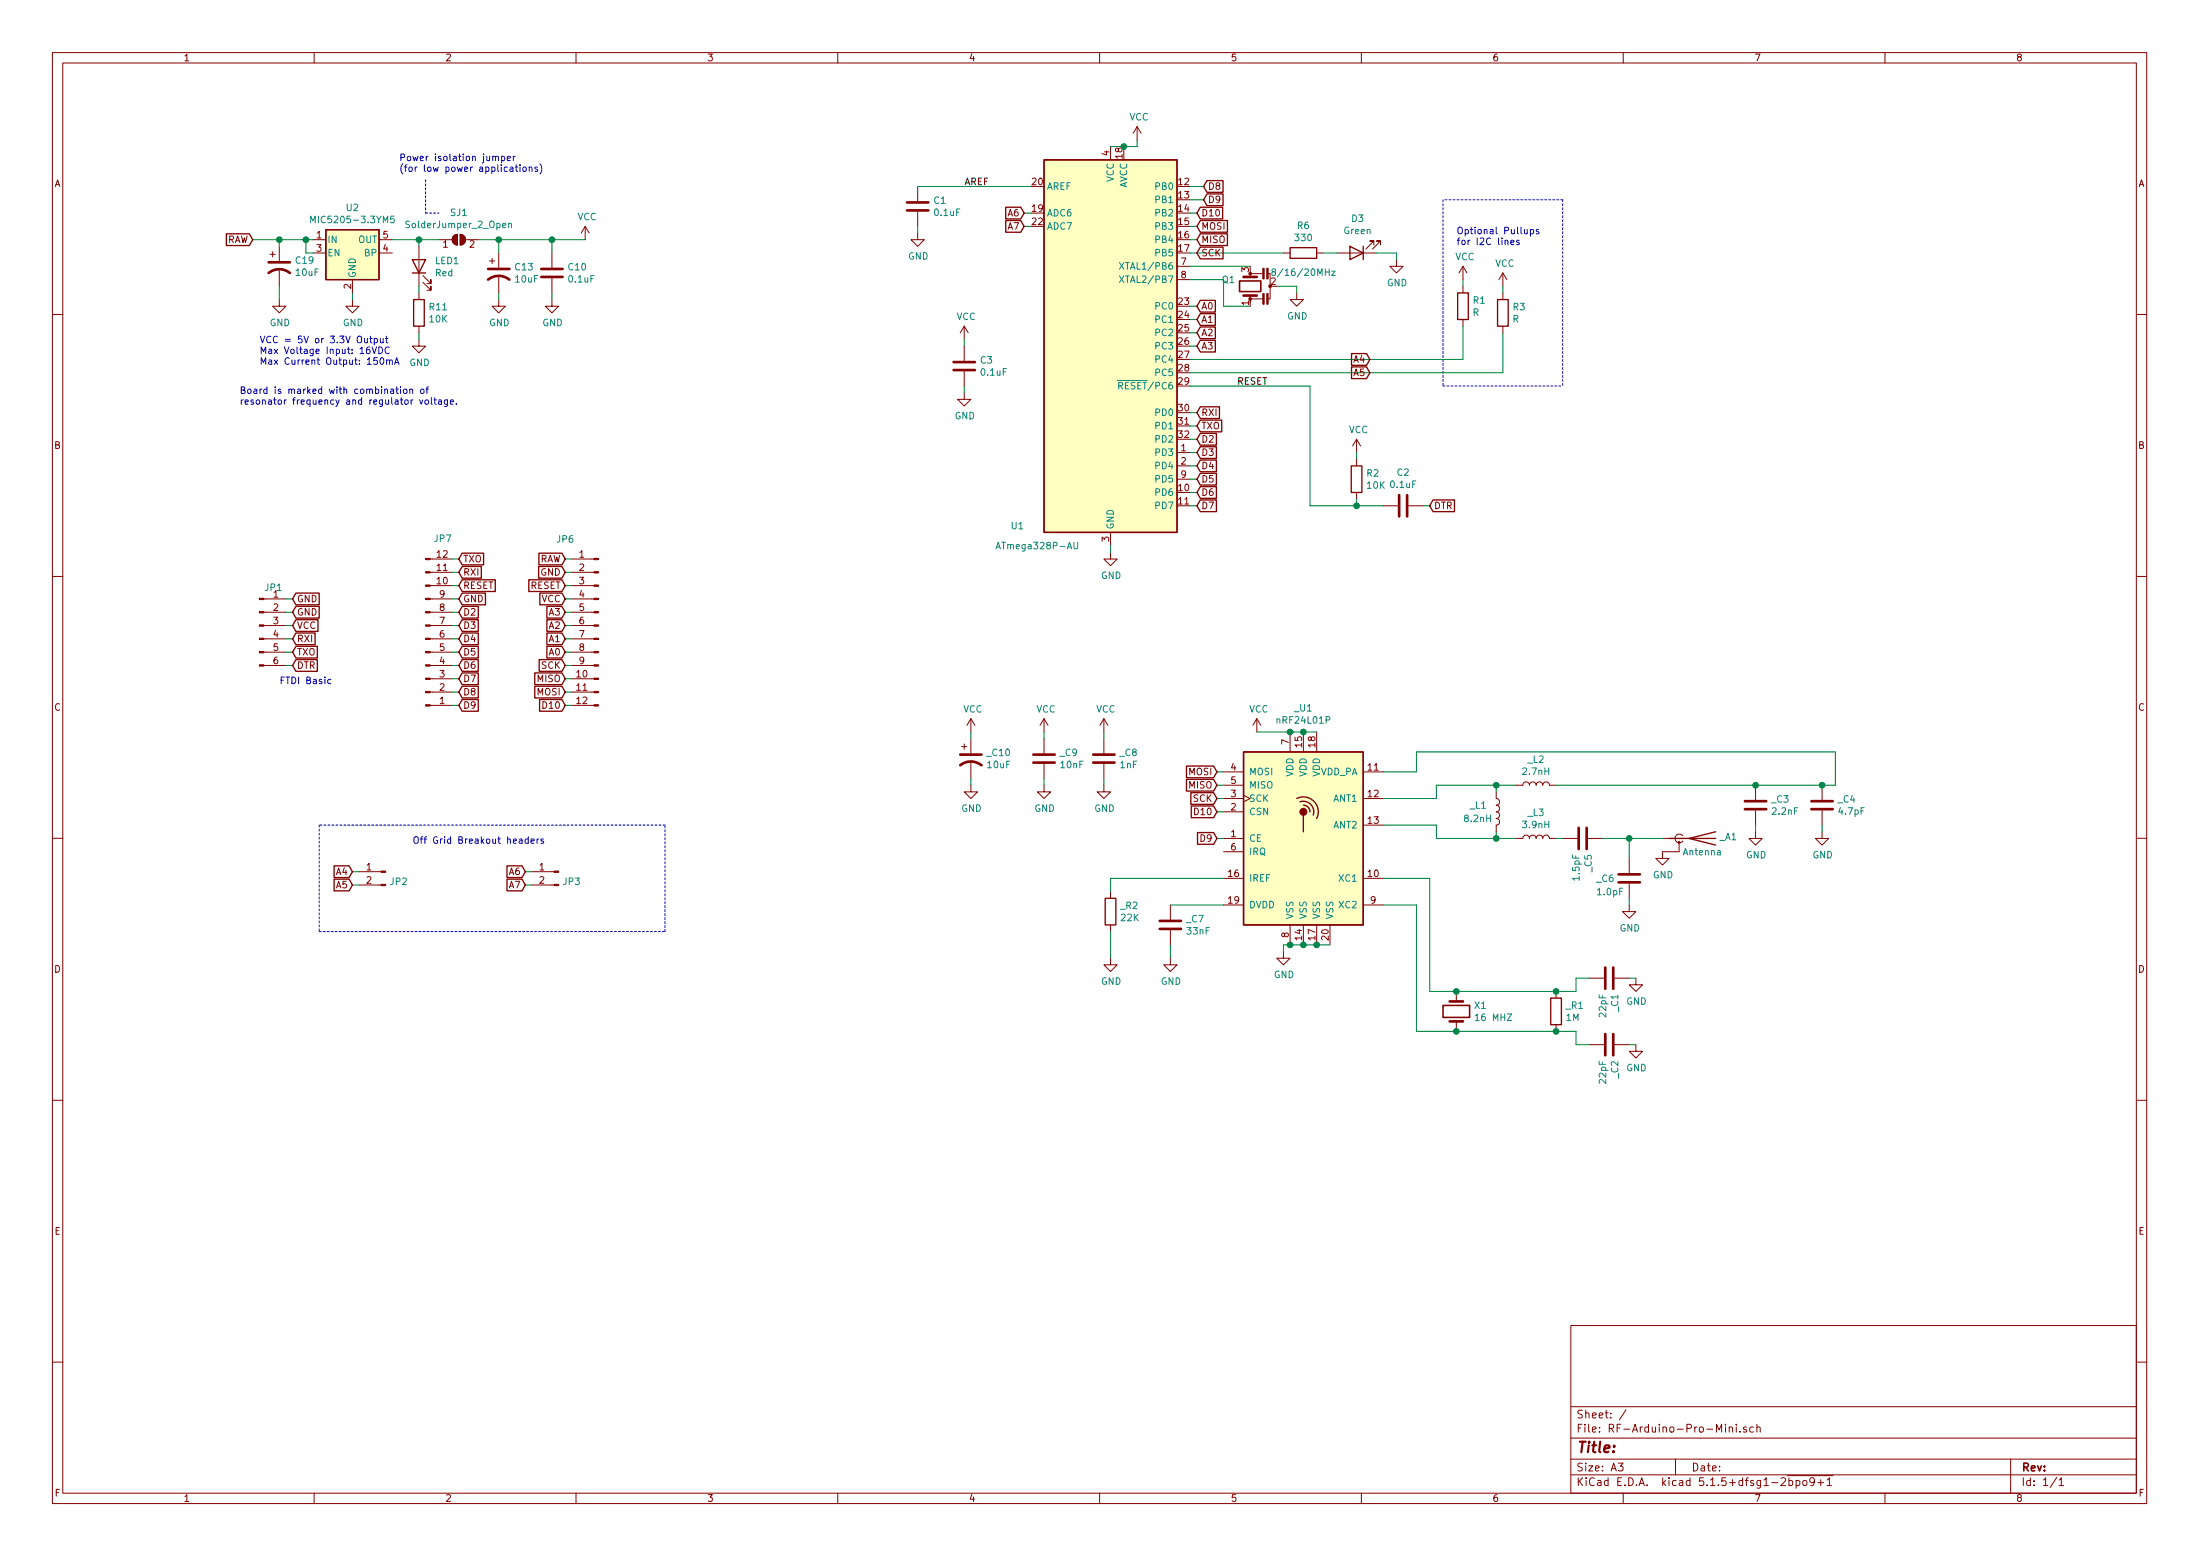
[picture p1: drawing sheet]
EESchema Schematic File Version 4
EELAYER 30 0
EELAYER END
$Descr A3 16535 11693
encoding utf-8
Sheet 1 1
Title ""
Date ""
Rev ""
Comp ""
Comment1 ""
Comment2 ""
Comment3 ""
Comment4 ""
$EndDescr
$Comp
L MCU_Microchip_ATmega:ATmega328P-AU U1
U 1 1
P 8350 2600
F 0 "U1" H 7650 1250 50  0000 C CNN
F 1 "ATmega328P-AU" H 7800 1100 50  0000 C CNN
F 2 "Package_QFP:TQFP-32_7x7mm_P0.8mm" H 8350 2600 50  0001 C CIN
F 3 "http://ww1.microchip.com/downloads/en/DeviceDoc/ATmega328_P%20AVR%20MCU%20with%20picoPower%20Technology%20Data%20Sheet%2040001984A.pdf" H 8350 2600 50  0001 C CNN
	1    8350 2600
	1    0    0    -1  
$EndComp
$Comp
L Regulator_Linear:MIC5205-3.3YM5 U2
U 1 1
P 2650 1900
F 0 "U2" H 2650 2242 50  0000 C CNN
F 1 "MIC5205-3.3YM5" H 2650 2151 50  0000 C CNN
F 2 "Package_TO_SOT_SMD:SOT-23-5" H 2650 2225 50  0001 C CNN
F 3 "http://ww1.microchip.com/downloads/en/DeviceDoc/20005785A.pdf" H 2650 1900 50  0001 C CNN
	1    2650 1900
	1    0    0    -1  
$EndComp
$Comp
L Connector:Conn_01x12_Male JP6
U 1 1
P 4500 4700
F 0 "JP6" H 4750 5350 50  0000 C CNN
F 1 "Conn_01x12_Male" H 4606 5287 50  0001 C CNN
F 2 "Connector_PinHeader_2.54mm:PinHeader_1x12_P2.54mm_Vertical" H 4500 4700 50  0001 C CNN
F 3 "~" H 4500 4700 50  0001 C CNN
	1    4500 4700
	-1   0    0    -1  
$EndComp
$Comp
L Connector:Conn_01x12_Male JP7
U 1 1
P 3200 4800
F 0 "JP7" H 3400 4050 50  0000 R CNN
F 1 "Conn_01x12_Male" H 3172 4771 50  0001 R CNN
F 2 "Connector_PinHeader_2.54mm:PinHeader_1x12_P2.54mm_Vertical" H 3200 4800 50  0001 C CNN
F 3 "~" H 3200 4800 50  0001 C CNN
	1    3200 4800
	1    0    0    1   
$EndComp
$Comp
L Connector:Conn_01x06_Male JP1
U 1 1
P 1950 4700
F 0 "JP1" H 2056 4987 50  0000 C CNN
F 1 "Conn_01x06_Male" H 2056 4987 50  0001 C CNN
F 2 "Connector_PinHeader_2.54mm:PinHeader_1x06_P2.54mm_Vertical" H 1950 4700 50  0001 C CNN
F 3 "~" H 1950 4700 50  0001 C CNN
	1    1950 4700
	1    0    0    -1  
$EndComp
$Comp
L Device:R R11
U 1 1
P 3150 2350
F 0 "R11" H 3220 2396 50  0000 L CNN
F 1 "10K" H 3220 2305 50  0000 L CNN
F 2 "Resistor_SMD:R_0603_1608Metric" V 3080 2350 50  0001 C CNN
F 3 "~" H 3150 2350 50  0001 C CNN
	1    3150 2350
	1    0    0    -1  
$EndComp
$Comp
L Device:R R1
U 1 1
P 11000 2300
F 0 "R1" H 11070 2346 50  0000 L CNN
F 1 "R" H 11070 2255 50  0000 L CNN
F 2 "Resistor_SMD:R_0603_1608Metric" V 10930 2300 50  0001 C CNN
F 3 "~" H 11000 2300 50  0001 C CNN
	1    11000 2300
	1    0    0    -1  
$EndComp
$Comp
L Device:R R3
U 1 1
P 11300 2350
F 0 "R3" H 11370 2396 50  0000 L CNN
F 1 "R" H 11370 2305 50  0000 L CNN
F 2 "Resistor_SMD:R_0603_1608Metric" V 11230 2350 50  0001 C CNN
F 3 "~" H 11300 2350 50  0001 C CNN
	1    11300 2350
	1    0    0    -1  
$EndComp
$Comp
L Device:R R2
U 1 1
P 10200 3600
F 0 "R2" H 10270 3646 50  0000 L CNN
F 1 "10K" H 10270 3555 50  0000 L CNN
F 2 "Resistor_SMD:R_0603_1608Metric" V 10130 3600 50  0001 C CNN
F 3 "~" H 10200 3600 50  0001 C CNN
	1    10200 3600
	1    0    0    -1  
$EndComp
$Comp
L Device:R R6
U 1 1
P 9800 1900
F 0 "R6" V 9593 1900 50  0000 C CNN
F 1 "330" V 9684 1900 50  0000 C CNN
F 2 "Resistor_SMD:R_0603_1608Metric" V 9730 1900 50  0001 C CNN
F 3 "~" H 9800 1900 50  0001 C CNN
	1    9800 1900
	0    1    1    0   
$EndComp
$Comp
L Device:CP1 C19
U 1 1
P 2100 2000
F 0 "C19" H 2215 2046 50  0000 L CNN
F 1 "10uF" H 2215 1955 50  0000 L CNN
F 2 "Capacitor_SMD:C_1206_3216Metric" H 2100 2000 50  0001 C CNN
F 3 "~" H 2100 2000 50  0001 C CNN
	1    2100 2000
	1    0    0    -1  
$EndComp
$Comp
L Device:CP1 C13
U 1 1
P 3750 2050
F 0 "C13" H 3865 2096 50  0000 L CNN
F 1 "10uF" H 3865 2005 50  0000 L CNN
F 2 "Capacitor_SMD:C_1206_3216Metric" H 3750 2050 50  0001 C CNN
F 3 "~" H 3750 2050 50  0001 C CNN
	1    3750 2050
	1    0    0    -1  
$EndComp
$Comp
L Device:LED LED1
U 1 1
P 3150 2000
F 0 "LED1" V 3188 1882 50  0000 R CNN
F 1 "Red" V 3097 1882 50  0000 R CNN
F 2 "LED_SMD:LED_0603_1608Metric" H 3150 2000 50  0001 C CNN
F 3 "~" H 3150 2000 50  0001 C CNN
	1    3150 2000
	0    -1   -1   0   
$EndComp
$Comp
L Device:LED D3
U 1 1
P 10200 1900
F 0 "D3" H 10192 1645 50  0000 C CNN
F 1 "Green" H 10192 1736 50  0000 C CNN
F 2 "LED_SMD:LED_0603_1608Metric" H 10200 1900 50  0001 C CNN
F 3 "~" H 10200 1900 50  0001 C CNN
	1    10200 1900
	-1   0    0    1   
$EndComp
$Comp
L Device:C C10
U 1 1
P 4150 2050
F 0 "C10" H 4265 2096 50  0000 L CNN
F 1 "0.1uF" H 4265 2005 50  0000 L CNN
F 2 "Capacitor_SMD:C_0603_1608Metric" H 4188 1900 50  0001 C CNN
F 3 "~" H 4150 2050 50  0001 C CNN
	1    4150 2050
	1    0    0    -1  
$EndComp
$Comp
L Device:C C2
U 1 1
P 10550 3800
F 0 "C2" V 10298 3800 50  0000 C CNN
F 1 "0.1uF" V 10389 3800 50  0000 C CNN
F 2 "Capacitor_SMD:C_0603_1608Metric" H 10588 3650 50  0001 C CNN
F 3 "~" H 10550 3800 50  0001 C CNN
	1    10550 3800
	0    1    1    0   
$EndComp
$Comp
L Device:C C1
U 1 1
P 6900 1550
F 0 "C1" H 7015 1596 50  0000 L CNN
F 1 "0.1uF" H 7015 1505 50  0000 L CNN
F 2 "Capacitor_SMD:C_0603_1608Metric" H 6938 1400 50  0001 C CNN
F 3 "~" H 6900 1550 50  0001 C CNN
	1    6900 1550
	1    0    0    -1  
$EndComp
Wire Wire Line
	8950 2100 9200 2100
Wire Wire Line
	9200 2100 9200 2300
$Comp
L power:GND #PWR0101
U 1 1
P 9750 2200
F 0 "#PWR0101" H 9750 1950 50  0001 C CNN
F 1 "GND" H 9755 2027 50  0000 C CNN
F 2 "" H 9750 2200 50  0001 C CNN
F 3 "" H 9750 2200 50  0001 C CNN
	1    9750 2200
	1    0    0    -1  
$EndComp
$Comp
L power:GND #PWR0102
U 1 1
P 10500 1950
F 0 "#PWR0102" H 10500 1700 50  0001 C CNN
F 1 "GND" H 10505 1777 50  0000 C CNN
F 2 "" H 10500 1950 50  0001 C CNN
F 3 "" H 10500 1950 50  0001 C CNN
	1    10500 1950
	1    0    0    -1  
$EndComp
Wire Wire Line
	9950 1900 10050 1900
Wire Wire Line
	10350 1900 10500 1900
Wire Wire Line
	10500 1900 10500 1950
$Comp
L power:GND #PWR0103
U 1 1
P 6900 1750
F 0 "#PWR0103" H 6900 1500 50  0001 C CNN
F 1 "GND" H 6905 1577 50  0000 C CNN
F 2 "" H 6900 1750 50  0001 C CNN
F 3 "" H 6900 1750 50  0001 C CNN
	1    6900 1750
	1    0    0    -1  
$EndComp
Wire Wire Line
	6900 1700 6900 1750
$Comp
L power:VCC #PWR0104
U 1 1
P 8550 1050
F 0 "#PWR0104" H 8550 900 50  0001 C CNN
F 1 "VCC" H 8565 1223 50  0000 C CNN
F 2 "" H 8550 1050 50  0001 C CNN
F 3 "" H 8550 1050 50  0001 C CNN
	1    8550 1050
	1    0    0    -1  
$EndComp
Wire Wire Line
	8350 1100 8450 1100
Wire Wire Line
	8450 1100 8550 1100
Wire Wire Line
	8550 1100 8550 1050
Connection ~ 8450 1100
$Comp
L power:GND #PWR0105
U 1 1
P 8350 4150
F 0 "#PWR0105" H 8350 3900 50  0001 C CNN
F 1 "GND" H 8355 3977 50  0000 C CNN
F 2 "" H 8350 4150 50  0001 C CNN
F 3 "" H 8350 4150 50  0001 C CNN
	1    8350 4150
	1    0    0    -1  
$EndComp
Wire Wire Line
	8350 4100 8350 4150
Wire Wire Line
	10200 3800 10200 3750
Connection ~ 10200 3800
Wire Wire Line
	10200 3800 10400 3800
$Comp
L power:VCC #PWR0107
U 1 1
P 10200 3400
F 0 "#PWR0107" H 10200 3250 50  0001 C CNN
F 1 "VCC" H 10215 3573 50  0000 C CNN
F 2 "" H 10200 3400 50  0001 C CNN
F 3 "" H 10200 3400 50  0001 C CNN
	1    10200 3400
	1    0    0    -1  
$EndComp
Wire Wire Line
	10200 3400 10200 3450
$Comp
L Device:C C3
U 1 1
P 7250 2750
F 0 "C3" H 7365 2796 50  0000 L CNN
F 1 "0.1uF" H 7365 2705 50  0000 L CNN
F 2 "Capacitor_SMD:C_0603_1608Metric" H 7288 2600 50  0001 C CNN
F 3 "~" H 7250 2750 50  0001 C CNN
	1    7250 2750
	1    0    0    -1  
$EndComp
$Comp
L power:GND #PWR0108
U 1 1
P 7250 2950
F 0 "#PWR0108" H 7250 2700 50  0001 C CNN
F 1 "GND" H 7255 2777 50  0000 C CNN
F 2 "" H 7250 2950 50  0001 C CNN
F 3 "" H 7250 2950 50  0001 C CNN
	1    7250 2950
	1    0    0    -1  
$EndComp
$Comp
L power:VCC #PWR0109
U 1 1
P 7250 2550
F 0 "#PWR0109" H 7250 2400 50  0001 C CNN
F 1 "VCC" H 7265 2723 50  0000 C CNN
F 2 "" H 7250 2550 50  0001 C CNN
F 3 "" H 7250 2550 50  0001 C CNN
	1    7250 2550
	1    0    0    -1  
$EndComp
Wire Wire Line
	7250 2550 7250 2600
Wire Wire Line
	7250 2900 7250 2950
$Comp
L power:GND #PWR0110
U 1 1
P 2100 2250
F 0 "#PWR0110" H 2100 2000 50  0001 C CNN
F 1 "GND" H 2105 2077 50  0000 C CNN
F 2 "" H 2100 2250 50  0001 C CNN
F 3 "" H 2100 2250 50  0001 C CNN
	1    2100 2250
	1    0    0    -1  
$EndComp
Wire Wire Line
	1900 1800 2100 1800
Wire Wire Line
	2100 1800 2100 1850
$Comp
L power:GND #PWR0111
U 1 1
P 2650 2250
F 0 "#PWR0111" H 2650 2000 50  0001 C CNN
F 1 "GND" H 2655 2077 50  0000 C CNN
F 2 "" H 2650 2250 50  0001 C CNN
F 3 "" H 2650 2250 50  0001 C CNN
	1    2650 2250
	1    0    0    -1  
$EndComp
Wire Wire Line
	2100 2250 2100 2150
$Comp
L power:GND #PWR0112
U 1 1
P 3150 2550
F 0 "#PWR0112" H 3150 2300 50  0001 C CNN
F 1 "GND" H 3155 2377 50  0000 C CNN
F 2 "" H 3150 2550 50  0001 C CNN
F 3 "" H 3150 2550 50  0001 C CNN
	1    3150 2550
	1    0    0    -1  
$EndComp
Wire Wire Line
	2950 1800 3150 1800
Wire Wire Line
	3150 1800 3150 1850
Wire Wire Line
	3150 2150 3150 2200
Wire Wire Line
	3150 2500 3150 2550
$Comp
L power:GND #PWR0113
U 1 1
P 3750 2250
F 0 "#PWR0113" H 3750 2000 50  0001 C CNN
F 1 "GND" H 3755 2077 50  0000 C CNN
F 2 "" H 3750 2250 50  0001 C CNN
F 3 "" H 3750 2250 50  0001 C CNN
	1    3750 2250
	1    0    0    -1  
$EndComp
$Comp
L power:GND #PWR0114
U 1 1
P 4150 2250
F 0 "#PWR0114" H 4150 2000 50  0001 C CNN
F 1 "GND" H 4155 2077 50  0000 C CNN
F 2 "" H 4150 2250 50  0001 C CNN
F 3 "" H 4150 2250 50  0001 C CNN
	1    4150 2250
	1    0    0    -1  
$EndComp
$Comp
L power:VCC #PWR0115
U 1 1
P 4400 1800
F 0 "#PWR0115" H 4400 1650 50  0001 C CNN
F 1 "VCC" H 4415 1973 50  0000 C CNN
F 2 "" H 4400 1800 50  0001 C CNN
F 3 "" H 4400 1800 50  0001 C CNN
	1    4400 1800
	1    0    0    -1  
$EndComp
Wire Wire Line
	3750 1800 4150 1800
Wire Wire Line
	4150 2200 4150 2250
Wire Wire Line
	3750 1800 3750 1900
Wire Wire Line
	4150 1900 4150 1800
Connection ~ 4150 1800
Wire Wire Line
	4150 1800 4400 1800
$Comp
L Jumper:SolderJumper_2_Open SJ1
U 1 1
P 3450 1800
F 0 "SJ1" H 3450 2005 50  0000 C CNN
F 1 "SolderJumper_2_Open" H 3450 1914 50  0000 C CNN
F 2 "Jumper:SolderJumper-2_P1.3mm_Open_Pad1.0x1.5mm" H 3450 1800 50  0001 C CNN
F 3 "~" H 3450 1800 50  0001 C CNN
	1    3450 1800
	1    0    0    -1  
$EndComp
Wire Wire Line
	3150 1800 3300 1800
Connection ~ 3150 1800
Wire Wire Line
	3600 1800 3750 1800
Connection ~ 3750 1800
Text GLabel 2200 4500 2    50   Input ~ 0
GND
Text GLabel 2200 4600 2    50   Input ~ 0
GND
Text GLabel 2200 4700 2    50   Input ~ 0
VCC
Text GLabel 2200 4800 2    50   Input ~ 0
RXI
Text GLabel 2200 4900 2    50   Input ~ 0
TXO
Text GLabel 2200 5000 2    50   Input ~ 0
DTR
Wire Wire Line
	2150 4500 2200 4500
Wire Wire Line
	2150 4600 2200 4600
Wire Wire Line
	2150 4700 2200 4700
Wire Wire Line
	2150 4800 2200 4800
Wire Wire Line
	2150 4900 2200 4900
Wire Wire Line
	2150 5000 2200 5000
Text GLabel 3450 4200 2    50   Input ~ 0
TXO
Text GLabel 3450 4300 2    50   Input ~ 0
RXI
Text GLabel 3450 4400 2    50   Input ~ 0
RESET
Text GLabel 3450 4500 2    50   Input ~ 0
GND
Text GLabel 3450 4600 2    50   Input ~ 0
D2
Text GLabel 3450 4700 2    50   Input ~ 0
D3
Text GLabel 3450 4800 2    50   Input ~ 0
D4
Text GLabel 3450 4900 2    50   Input ~ 0
D5
Text GLabel 3450 5000 2    50   Input ~ 0
D6
Text GLabel 3450 5100 2    50   Input ~ 0
D7
Text GLabel 3450 5200 2    50   Input ~ 0
D8
Text GLabel 3450 5300 2    50   Input ~ 0
D9
Wire Wire Line
	3400 4200 3450 4200
Wire Wire Line
	3400 4300 3450 4300
Wire Wire Line
	3400 4400 3450 4400
Wire Wire Line
	3400 4500 3450 4500
Wire Wire Line
	3400 4600 3450 4600
Wire Wire Line
	3400 4700 3450 4700
Wire Wire Line
	3400 4800 3450 4800
Wire Wire Line
	3400 4900 3450 4900
Wire Wire Line
	3400 5000 3450 5000
Wire Wire Line
	3400 5100 3450 5100
Wire Wire Line
	3400 5200 3450 5200
Wire Wire Line
	3400 5300 3450 5300
Text GLabel 4250 4200 0    50   Input ~ 0
RAW
Text GLabel 4250 4300 0    50   Input ~ 0
GND
Text GLabel 4250 4400 0    50   Input ~ 0
RESET
Text GLabel 4250 4500 0    50   Input ~ 0
VCC
Text GLabel 4250 4600 0    50   Input ~ 0
A3
Text GLabel 4250 4700 0    50   Input ~ 0
A2
Text GLabel 4250 4800 0    50   Input ~ 0
A1
Text GLabel 4250 4900 0    50   Input ~ 0
A0
Text GLabel 4250 5000 0    50   Input ~ 0
SCK
Text GLabel 4250 5100 0    50   Input ~ 0
MISO
Text GLabel 4250 5200 0    50   Input ~ 0
MOSI
Text GLabel 4250 5300 0    50   Input ~ 0
D10
Wire Wire Line
	4250 4200 4300 4200
Wire Wire Line
	4250 4300 4300 4300
Wire Wire Line
	4250 4400 4300 4400
Wire Wire Line
	4250 4500 4300 4500
Wire Wire Line
	4250 4600 4300 4600
Wire Wire Line
	4250 4700 4300 4700
Wire Wire Line
	4250 4800 4300 4800
Wire Wire Line
	4250 4900 4300 4900
Wire Wire Line
	4250 5000 4300 5000
Wire Wire Line
	4250 5100 4300 5100
Wire Wire Line
	4250 5200 4300 5200
Wire Wire Line
	4250 5300 4300 5300
$Comp
L Connector:Conn_01x02_Male JP2
U 1 1
P 2900 6550
F 0 "JP2" H 2873 6477 50  0000 R CNN
F 1 "Conn_01x02_Male" H 2873 6432 50  0001 R CNN
F 2 "Connector_PinHeader_2.54mm:PinHeader_1x02_P2.54mm_Vertical" H 2900 6550 50  0001 C CNN
F 3 "~" H 2900 6550 50  0001 C CNN
	1    2900 6550
	-1   0    0    -1  
$EndComp
Text GLabel 2650 6550 0    50   Input ~ 0
A4
Text GLabel 2650 6650 0    50   Input ~ 0
A5
Text GLabel 3950 6550 0    50   Input ~ 0
A6
Text GLabel 3950 6650 0    50   Input ~ 0
A7
$Comp
L Connector:Conn_01x02_Male JP3
U 1 1
P 4200 6550
F 0 "JP3" H 4173 6477 50  0000 R CNN
F 1 "Conn_01x02_Male" H 4173 6432 50  0001 R CNN
F 2 "Connector_PinHeader_2.54mm:PinHeader_1x02_P2.54mm_Vertical" H 4200 6550 50  0001 C CNN
F 3 "~" H 4200 6550 50  0001 C CNN
	1    4200 6550
	-1   0    0    -1  
$EndComp
Wire Wire Line
	3950 6550 4000 6550
Wire Wire Line
	3950 6650 4000 6650
Wire Wire Line
	2650 6550 2700 6550
Wire Wire Line
	2650 6650 2700 6650
Text GLabel 9050 1400 2    50   Input ~ 0
D8
Text GLabel 9050 1500 2    50   Input ~ 0
D9
Text GLabel 9000 1900 2    50   Input ~ 0
SCK
Text GLabel 9000 1800 2    50   Input ~ 0
MISO
Text GLabel 9000 1700 2    50   Input ~ 0
MOSI
Text GLabel 9000 1600 2    50   Input ~ 0
D10
Wire Wire Line
	8950 1900 9650 1900
Wire Wire Line
	8950 1400 9050 1400
Wire Wire Line
	8950 1500 9050 1500
Wire Wire Line
	9000 1600 8950 1600
Wire Wire Line
	9000 1700 8950 1700
Wire Wire Line
	9000 1800 8950 1800
Text GLabel 9000 2600 2    50   Input ~ 0
A3
Text GLabel 9000 2500 2    50   Input ~ 0
A2
Text GLabel 9000 2400 2    50   Input ~ 0
A1
Text GLabel 9000 2300 2    50   Input ~ 0
A0
Text GLabel 7700 1600 0    50   Input ~ 0
A6
Text GLabel 7700 1700 0    50   Input ~ 0
A7
Wire Wire Line
	6900 1400 7750 1400
Wire Wire Line
	7700 1600 7750 1600
Wire Wire Line
	7700 1700 7750 1700
Wire Wire Line
	8950 2300 9000 2300
Wire Wire Line
	8950 2400 9000 2400
Wire Wire Line
	8950 2500 9000 2500
Wire Wire Line
	8950 2600 9000 2600
Text GLabel 9000 3200 2    50   Input ~ 0
TXO
Text GLabel 9000 3100 2    50   Input ~ 0
RXI
Text GLabel 9000 3300 2    50   Input ~ 0
D2
Text GLabel 9000 3400 2    50   Input ~ 0
D3
Text GLabel 9000 3500 2    50   Input ~ 0
D4
Text GLabel 9000 3600 2    50   Input ~ 0
D5
Text GLabel 9000 3700 2    50   Input ~ 0
D6
Text GLabel 9000 3800 2    50   Input ~ 0
D7
Text Label 9300 2900 0    50   ~ 0
RESET
Text Label 7250 1400 0    50   ~ 0
AREF
Text GLabel 10750 3800 2    50   Input ~ 0
DTR
Wire Wire Line
	10700 3800 10750 3800
Wire Wire Line
	8950 2900 9850 2900
Wire Wire Line
	9850 2900 9850 3800
Wire Wire Line
	9850 3800 10200 3800
$Comp
L power:VCC #PWR0116
U 1 1
P 11000 2100
F 0 "#PWR0116" H 11000 1950 50  0001 C CNN
F 1 "VCC" H 11015 2273 50  0000 C CNN
F 2 "" H 11000 2100 50  0001 C CNN
F 3 "" H 11000 2100 50  0001 C CNN
	1    11000 2100
	1    0    0    -1  
$EndComp
$Comp
L power:VCC #PWR0117
U 1 1
P 11300 2150
F 0 "#PWR0117" H 11300 2000 50  0001 C CNN
F 1 "VCC" H 11315 2323 50  0000 C CNN
F 2 "" H 11300 2150 50  0001 C CNN
F 3 "" H 11300 2150 50  0001 C CNN
	1    11300 2150
	1    0    0    -1  
$EndComp
Wire Wire Line
	11300 2150 11300 2200
Text GLabel 1900 1800 0    50   Input ~ 0
RAW
Wire Notes Line
	2400 6200 2400 7000
Wire Notes Line
	2400 7000 5000 7000
Wire Notes Line
	5000 6200 2400 6200
Text Notes 3100 6350 0    50   ~ 0
Off Grid Breakout headers
Wire Wire Line
	11000 2100 11000 2150
Text Notes 10950 1850 0    50   ~ 0
Optional Pullups\nfor I2C lines
Wire Notes Line
	11750 1500 10850 1500
Wire Wire Line
	8950 2800 11300 2800
Wire Wire Line
	11300 2500 11300 2800
Wire Wire Line
	8950 2700 11000 2700
Wire Wire Line
	11000 2700 11000 2450
Wire Notes Line
	10850 2900 11750 2900
Wire Notes Line
	11750 1500 11750 2900
Wire Notes Line
	10850 1500 10850 2900
Wire Wire Line
	8950 3100 9000 3100
Wire Wire Line
	8950 3200 9000 3200
Wire Wire Line
	8950 3300 9000 3300
Wire Wire Line
	8950 3400 9000 3400
Wire Wire Line
	8950 3500 9000 3500
Wire Wire Line
	8950 3600 9000 3600
Wire Wire Line
	8950 3700 9000 3700
Wire Wire Line
	8950 3800 9000 3800
Text Notes 2100 5150 0    50   ~ 0
FTDI Basic
Text Notes 3000 1300 0    50   ~ 0
Power isolation jumper\n(for low power applications)
Wire Notes Line
	3200 1350 3200 1600
Wire Notes Line
	3200 1600 3300 1600
Text Notes 1950 2750 0    50   ~ 0
VCC = 5V or 3.3V Output\nMax Voltage Input: 16VDC\nMax Current Output: 150mA
Text Notes 1800 3050 0    50   ~ 0
Board is marked with combination of\nresonator frequency and regulator voltage.
Wire Wire Line
	2650 2200 2650 2250
Wire Wire Line
	2100 1800 2300 1800
Connection ~ 2100 1800
Wire Wire Line
	2350 1900 2300 1900
Wire Wire Line
	2300 1900 2300 1800
Connection ~ 2300 1800
Wire Wire Line
	2300 1800 2350 1800
Wire Wire Line
	3750 2250 3750 2200
Text GLabel 10300 2700 0    50   Input ~ 0
A4
Text GLabel 10300 2800 0    50   Input ~ 0
A5
Wire Notes Line
	5000 7000 5000 6200
$Comp
L RF:nRF24L01P _U1
U 1 1
P 9800 6300
F 0 "_U1" H 9800 7281 50  0000 C CNN
F 1 "nRF24L01P" H 9800 7190 50  0000 C CNN
F 2 "Package_DFN_QFN:QFN-20-1EP_4x4mm_P0.5mm_EP2.5x2.5mm" H 10000 7100 50  0001 L CIN
F 3 "http://www.nordicsemi.com/eng/content/download/2726/34069/file/nRF24L01P_Product_Specification_1_0.pdf" H 9800 6400 50  0001 C CNN
	1    9800 6300
	1    0    0    -1  
$EndComp
$Comp
L Device:C _C8
U 1 1
P 8300 5700
F 0 "_C8" H 8415 5746 50  0000 L CNN
F 1 "1nF" H 8415 5655 50  0000 L CNN
F 2 "Capacitor_SMD:C_0402_1005Metric" H 8338 5550 50  0001 C CNN
F 3 "~" H 8300 5700 50  0001 C CNN
	1    8300 5700
	1    0    0    -1  
$EndComp
$Comp
L Device:C _C9
U 1 1
P 7850 5700
F 0 "_C9" H 7965 5746 50  0000 L CNN
F 1 "10nF" H 7965 5655 50  0000 L CNN
F 2 "Capacitor_SMD:C_0402_1005Metric" H 7888 5550 50  0001 C CNN
F 3 "~" H 7850 5700 50  0001 C CNN
	1    7850 5700
	1    0    0    -1  
$EndComp
$Comp
L Device:C _C7
U 1 1
P 8800 6950
F 0 "_C7" H 8915 6996 50  0000 L CNN
F 1 "33nF" H 8915 6905 50  0000 L CNN
F 2 "Capacitor_SMD:C_0402_1005Metric" H 8838 6800 50  0001 C CNN
F 3 "~" H 8800 6950 50  0001 C CNN
	1    8800 6950
	1    0    0    -1  
$EndComp
$Comp
L Device:C _C1
U 1 1
P 12100 7350
F 0 "_C1" H 12215 7396 50  0000 L CNN
F 1 "22pF" H 12215 7305 50  0000 L CNN
F 2 "Capacitor_SMD:C_0402_1005Metric" H 12138 7200 50  0001 C CNN
F 3 "~" H 12100 7350 50  0001 C CNN
	1    12100 7350
	0    1    1    0   
$EndComp
$Comp
L Device:C _C2
U 1 1
P 12100 7850
F 0 "_C2" H 12215 7896 50  0000 L CNN
F 1 "22pF" H 12215 7805 50  0000 L CNN
F 2 "Capacitor_SMD:C_0402_1005Metric" H 12138 7700 50  0001 C CNN
F 3 "~" H 12100 7850 50  0001 C CNN
	1    12100 7850
	0    1    1    0   
$EndComp
$Comp
L Device:C _C3
U 1 1
P 13200 6050
F 0 "_C3" H 13315 6096 50  0000 L CNN
F 1 "2.2nF" H 13315 6005 50  0000 L CNN
F 2 "Capacitor_SMD:C_0402_1005Metric" H 13238 5900 50  0001 C CNN
F 3 "~" H 13200 6050 50  0001 C CNN
	1    13200 6050
	1    0    0    -1  
$EndComp
$Comp
L Device:C _C4
U 1 1
P 13700 6050
F 0 "_C4" H 13815 6096 50  0000 L CNN
F 1 "4.7pF" H 13815 6005 50  0000 L CNN
F 2 "Capacitor_SMD:C_0402_1005Metric" H 13738 5900 50  0001 C CNN
F 3 "~" H 13700 6050 50  0001 C CNN
	1    13700 6050
	1    0    0    -1  
$EndComp
$Comp
L Device:C _C5
U 1 1
P 11900 6300
F 0 "_C5" H 12015 6346 50  0000 L CNN
F 1 "1.5pF" H 12015 6255 50  0000 L CNN
F 2 "Capacitor_SMD:C_0402_1005Metric" H 11938 6150 50  0001 C CNN
F 3 "~" H 11900 6300 50  0001 C CNN
	1    11900 6300
	0    1    1    0   
$EndComp
$Comp
L Device:C _C6
U 1 1
P 12250 6600
F 0 "_C6" H 12000 6600 50  0000 L CNN
F 1 "1.0pF" H 12000 6500 50  0000 L CNN
F 2 "Capacitor_SMD:C_0402_1005Metric" H 12288 6450 50  0001 C CNN
F 3 "~" H 12250 6600 50  0001 C CNN
	1    12250 6600
	1    0    0    -1  
$EndComp
Wire Wire Line
	9900 5500 9800 5500
Wire Wire Line
	9800 5500 9700 5500
Connection ~ 9800 5500
$Comp
L power:VCC #PWR0106
U 1 1
P 7850 5500
F 0 "#PWR0106" H 7850 5350 50  0001 C CNN
F 1 "VCC" H 7865 5673 50  0000 C CNN
F 2 "" H 7850 5500 50  0001 C CNN
F 3 "" H 7850 5500 50  0001 C CNN
	1    7850 5500
	1    0    0    -1  
$EndComp
Connection ~ 9700 5500
Wire Wire Line
	10000 7100 9900 7100
Wire Wire Line
	9900 7100 9800 7100
Connection ~ 9900 7100
Wire Wire Line
	9800 7100 9700 7100
Connection ~ 9800 7100
$Comp
L power:GND #PWR0118
U 1 1
P 9650 7150
F 0 "#PWR0118" H 9650 6900 50  0001 C CNN
F 1 "GND" H 9655 6977 50  0000 C CNN
F 2 "" H 9650 7150 50  0001 C CNN
F 3 "" H 9650 7150 50  0001 C CNN
	1    9650 7150
	1    0    0    -1  
$EndComp
Wire Wire Line
	9700 7100 9650 7100
Connection ~ 9700 7100
Text GLabel 9150 5800 0    50   Input ~ 0
MOSI
Text GLabel 9150 5900 0    50   Input ~ 0
MISO
Text GLabel 9150 6000 0    50   Input ~ 0
SCK
Text GLabel 9150 6300 0    50   Input ~ 0
D9
Text GLabel 9150 6100 0    50   Input ~ 0
D10
$Comp
L Device:R _R2
U 1 1
P 8350 6850
F 0 "_R2" H 8420 6896 50  0000 L CNN
F 1 "22K" H 8420 6805 50  0000 L CNN
F 2 "Resistor_SMD:R_0402_1005Metric" V 8280 6850 50  0001 C CNN
F 3 "~" H 8350 6850 50  0001 C CNN
	1    8350 6850
	1    0    0    -1  
$EndComp
Wire Wire Line
	8800 6800 9200 6800
Wire Wire Line
	8350 6600 8350 6700
Wire Wire Line
	8350 6600 9200 6600
$Comp
L Device:R _R1
U 1 1
P 11700 7600
F 0 "_R1" H 11770 7646 50  0000 L CNN
F 1 "1M" H 11770 7555 50  0000 L CNN
F 2 "Resistor_SMD:R_0402_1005Metric" V 11630 7600 50  0001 C CNN
F 3 "~" H 11700 7600 50  0001 C CNN
	1    11700 7600
	1    0    0    -1  
$EndComp
Wire Wire Line
	11700 7450 11850 7450
Wire Wire Line
	11850 7450 11850 7350
Wire Wire Line
	11850 7350 11950 7350
Connection ~ 11700 7450
Wire Wire Line
	11700 7750 11850 7750
Wire Wire Line
	11850 7750 11850 7850
Wire Wire Line
	11850 7850 11950 7850
Connection ~ 11700 7750
$Comp
L power:GND #PWR0119
U 1 1
P 12300 7350
F 0 "#PWR0119" H 12300 7100 50  0001 C CNN
F 1 "GND" H 12305 7177 50  0000 C CNN
F 2 "" H 12300 7350 50  0001 C CNN
F 3 "" H 12300 7350 50  0001 C CNN
	1    12300 7350
	1    0    0    -1  
$EndComp
$Comp
L power:GND #PWR0120
U 1 1
P 12300 7850
F 0 "#PWR0120" H 12300 7600 50  0001 C CNN
F 1 "GND" H 12305 7677 50  0000 C CNN
F 2 "" H 12300 7850 50  0001 C CNN
F 3 "" H 12300 7850 50  0001 C CNN
	1    12300 7850
	1    0    0    -1  
$EndComp
Wire Wire Line
	12250 7350 12300 7350
Wire Wire Line
	12250 7850 12300 7850
$Comp
L power:GND #PWR0121
U 1 1
P 7850 5900
F 0 "#PWR0121" H 7850 5650 50  0001 C CNN
F 1 "GND" H 7855 5727 50  0000 C CNN
F 2 "" H 7850 5900 50  0001 C CNN
F 3 "" H 7850 5900 50  0001 C CNN
	1    7850 5900
	1    0    0    -1  
$EndComp
$Comp
L Device:L _L1
U 1 1
P 11250 6100
F 0 "_L1" H 11050 6150 50  0000 L CNN
F 1 "8.2nH" H 11000 6050 50  0000 L CNN
F 2 "Inductor_SMD:L_0402_1005Metric" H 11250 6100 50  0001 C CNN
F 3 "~" H 11250 6100 50  0001 C CNN
	1    11250 6100
	1    0    0    -1  
$EndComp
$Comp
L Device:L _L2
U 1 1
P 11550 5900
F 0 "_L2" V 11740 5900 50  0000 C CNN
F 1 "2.7nH" V 11649 5900 50  0000 C CNN
F 2 "Inductor_SMD:L_0402_1005Metric" H 11550 5900 50  0001 C CNN
F 3 "~" H 11550 5900 50  0001 C CNN
	1    11550 5900
	0    -1   -1   0   
$EndComp
$Comp
L Device:L _L3
U 1 1
P 11550 6300
F 0 "_L3" V 11740 6300 50  0000 C CNN
F 1 "3.9nH" V 11649 6300 50  0000 C CNN
F 2 "Inductor_SMD:L_0402_1005Metric" H 11550 6300 50  0001 C CNN
F 3 "~" H 11550 6300 50  0001 C CNN
	1    11550 6300
	0    -1   -1   0   
$EndComp
Wire Wire Line
	10400 6200 10800 6200
Wire Wire Line
	10800 6200 10800 6300
Wire Wire Line
	10800 6300 11250 6300
Wire Wire Line
	11250 6250 11250 6300
Connection ~ 11250 6300
Wire Wire Line
	11250 6300 11400 6300
Wire Wire Line
	10400 6000 10800 6000
Wire Wire Line
	10800 6000 10800 5900
Wire Wire Line
	10800 5900 11250 5900
Wire Wire Line
	11250 5950 11250 5900
Connection ~ 11250 5900
Wire Wire Line
	11250 5900 11400 5900
Wire Wire Line
	10650 5650 10650 5800
Wire Wire Line
	10650 5800 10400 5800
$Comp
L power:GND #PWR0122
U 1 1
P 13200 6250
F 0 "#PWR0122" H 13200 6000 50  0001 C CNN
F 1 "GND" H 13205 6077 50  0000 C CNN
F 2 "" H 13200 6250 50  0001 C CNN
F 3 "" H 13200 6250 50  0001 C CNN
	1    13200 6250
	1    0    0    -1  
$EndComp
$Comp
L power:GND #PWR0123
U 1 1
P 13700 6250
F 0 "#PWR0123" H 13700 6000 50  0001 C CNN
F 1 "GND" H 13705 6077 50  0000 C CNN
F 2 "" H 13700 6250 50  0001 C CNN
F 3 "" H 13700 6250 50  0001 C CNN
	1    13700 6250
	1    0    0    -1  
$EndComp
Wire Wire Line
	13200 6250 13200 6200
Wire Wire Line
	13700 6250 13700 6200
Wire Wire Line
	10400 6600 10750 6600
Wire Wire Line
	10750 6600 10750 7450
Wire Wire Line
	10650 6800 10650 7750
Wire Wire Line
	10400 6800 10650 6800
Wire Wire Line
	13800 5900 13800 5650
Wire Wire Line
	10650 5650 13800 5650
Wire Wire Line
	12050 6300 12250 6300
Wire Wire Line
	12250 6300 12250 6450
$Comp
L power:GND #PWR0124
U 1 1
P 12250 6800
F 0 "#PWR0124" H 12250 6550 50  0001 C CNN
F 1 "GND" H 12255 6627 50  0000 C CNN
F 2 "" H 12250 6800 50  0001 C CNN
F 3 "" H 12250 6800 50  0001 C CNN
	1    12250 6800
	1    0    0    -1  
$EndComp
Wire Wire Line
	12250 6750 12250 6800
Connection ~ 12250 6300
Connection ~ 13200 5900
Connection ~ 13700 5900
Wire Wire Line
	13700 5900 13800 5900
Wire Wire Line
	13200 5900 13700 5900
Wire Wire Line
	11700 5900 13200 5900
Wire Wire Line
	9150 5800 9200 5800
Wire Wire Line
	9150 5900 9200 5900
Wire Wire Line
	9150 6000 9200 6000
Wire Wire Line
	9150 6100 9200 6100
Wire Wire Line
	9150 6300 9200 6300
$Comp
L power:VCC #PWR0125
U 1 1
P 9450 5500
F 0 "#PWR0125" H 9450 5350 50  0001 C CNN
F 1 "VCC" H 9465 5673 50  0000 C CNN
F 2 "" H 9450 5500 50  0001 C CNN
F 3 "" H 9450 5500 50  0001 C CNN
	1    9450 5500
	1    0    0    -1  
$EndComp
Wire Wire Line
	9450 5500 9700 5500
$Comp
L power:VCC #PWR0126
U 1 1
P 8300 5500
F 0 "#PWR0126" H 8300 5350 50  0001 C CNN
F 1 "VCC" H 8315 5673 50  0000 C CNN
F 2 "" H 8300 5500 50  0001 C CNN
F 3 "" H 8300 5500 50  0001 C CNN
	1    8300 5500
	1    0    0    -1  
$EndComp
$Comp
L power:GND #PWR0127
U 1 1
P 8300 5900
F 0 "#PWR0127" H 8300 5650 50  0001 C CNN
F 1 "GND" H 8305 5727 50  0000 C CNN
F 2 "" H 8300 5900 50  0001 C CNN
F 3 "" H 8300 5900 50  0001 C CNN
	1    8300 5900
	1    0    0    -1  
$EndComp
Wire Wire Line
	7850 5500 7850 5550
Wire Wire Line
	7850 5850 7850 5900
Wire Wire Line
	8300 5500 8300 5550
Wire Wire Line
	8300 5850 8300 5900
$Comp
L power:GND #PWR0128
U 1 1
P 8350 7200
F 0 "#PWR0128" H 8350 6950 50  0001 C CNN
F 1 "GND" H 8355 7027 50  0000 C CNN
F 2 "" H 8350 7200 50  0001 C CNN
F 3 "" H 8350 7200 50  0001 C CNN
	1    8350 7200
	1    0    0    -1  
$EndComp
$Comp
L power:GND #PWR0129
U 1 1
P 8800 7200
F 0 "#PWR0129" H 8800 6950 50  0001 C CNN
F 1 "GND" H 8805 7027 50  0000 C CNN
F 2 "" H 8800 7200 50  0001 C CNN
F 3 "" H 8800 7200 50  0001 C CNN
	1    8800 7200
	1    0    0    -1  
$EndComp
Wire Wire Line
	8350 7000 8350 7200
Wire Wire Line
	8800 7100 8800 7200
Wire Wire Line
	11700 6300 11750 6300
$Comp
L Device:CP1 _C10
U 1 1
P 7300 5700
F 0 "_C10" H 7415 5746 50  0000 L CNN
F 1 "10uF" H 7415 5655 50  0000 L CNN
F 2 "Capacitor_SMD:C_1206_3216Metric" H 7300 5700 50  0001 C CNN
F 3 "~" H 7300 5700 50  0001 C CNN
	1    7300 5700
	1    0    0    -1  
$EndComp
$Comp
L power:VCC #PWR0130
U 1 1
P 7300 5500
F 0 "#PWR0130" H 7300 5350 50  0001 C CNN
F 1 "VCC" H 7315 5673 50  0000 C CNN
F 2 "" H 7300 5500 50  0001 C CNN
F 3 "" H 7300 5500 50  0001 C CNN
	1    7300 5500
	1    0    0    -1  
$EndComp
$Comp
L power:GND #PWR0131
U 1 1
P 7300 5900
F 0 "#PWR0131" H 7300 5650 50  0001 C CNN
F 1 "GND" H 7305 5727 50  0000 C CNN
F 2 "" H 7300 5900 50  0001 C CNN
F 3 "" H 7300 5900 50  0001 C CNN
	1    7300 5900
	1    0    0    -1  
$EndComp
Wire Wire Line
	7300 5500 7300 5550
Wire Wire Line
	7300 5850 7300 5900
Wire Wire Line
	9650 7100 9650 7150
$Comp
L Device:Antenna_Shield _A1
U 1 1
P 12700 6300
F 0 "_A1" V 12686 6530 50  0000 L CNN
F 1 "Antenna" V 12800 6250 50  0000 L CNN
F 2 "RF_Antenna:Texas_SWRA117D_2.4GHz_Right" H 12700 6400 50  0001 C CNN
F 3 "~" H 12700 6400 50  0001 C CNN
	1    12700 6300
	0    1    1    0   
$EndComp
$Comp
L power:GND #PWR0132
U 1 1
P 12500 6400
F 0 "#PWR0132" H 12500 6150 50  0001 C CNN
F 1 "GND" H 12505 6227 50  0000 C CNN
F 2 "" H 12500 6400 50  0001 C CNN
F 3 "" H 12500 6400 50  0001 C CNN
	1    12500 6400
	1    0    0    -1  
$EndComp
Wire Wire Line
	12250 6300 12500 6300
$Comp
L Device:Crystal X1
U 1 1
P 10950 7600
F 0 "X1" V 10904 7731 50  0000 L CNN
F 1 "16 MHZ" V 10995 7731 50  0000 L CNN
F 2 "Crystal:Crystal_SMD_5032-2Pin_5.0x3.2mm" H 10950 7600 50  0001 C CNN
F 3 "~" H 10950 7600 50  0001 C CNN
	1    10950 7600
	0    1    1    0   
$EndComp
Wire Wire Line
	10750 7450 10950 7450
Wire Wire Line
	10950 7450 11700 7450
Connection ~ 10950 7450
Wire Wire Line
	10650 7750 10950 7750
Wire Wire Line
	10950 7750 11700 7750
Connection ~ 10950 7750
Wire Wire Line
	8950 2000 9400 2000
Wire Wire Line
	9750 2150 9750 2200
Wire Wire Line
	9200 2300 9400 2300
Wire Wire Line
	9600 2150 9750 2150
$Comp
L Device:Resonator Q1
U 1 1
P 9400 2150
F 0 "Q1" V 9446 2260 50  0000 L CNN
F 1 "8/16/20MHz" V 9500 1500 50  0000 L CNN
F 2 "Crystal:Resonator_SMD_muRata_CSTxExxV-3Pin_3.0x1.1mm" H 9375 2150 50  0001 C CNN
F 3 "~" H 9375 2150 50  0001 C CNN
	1    9400 2150
	0    -1   -1   0   
$EndComp
$EndSCHEMATC
